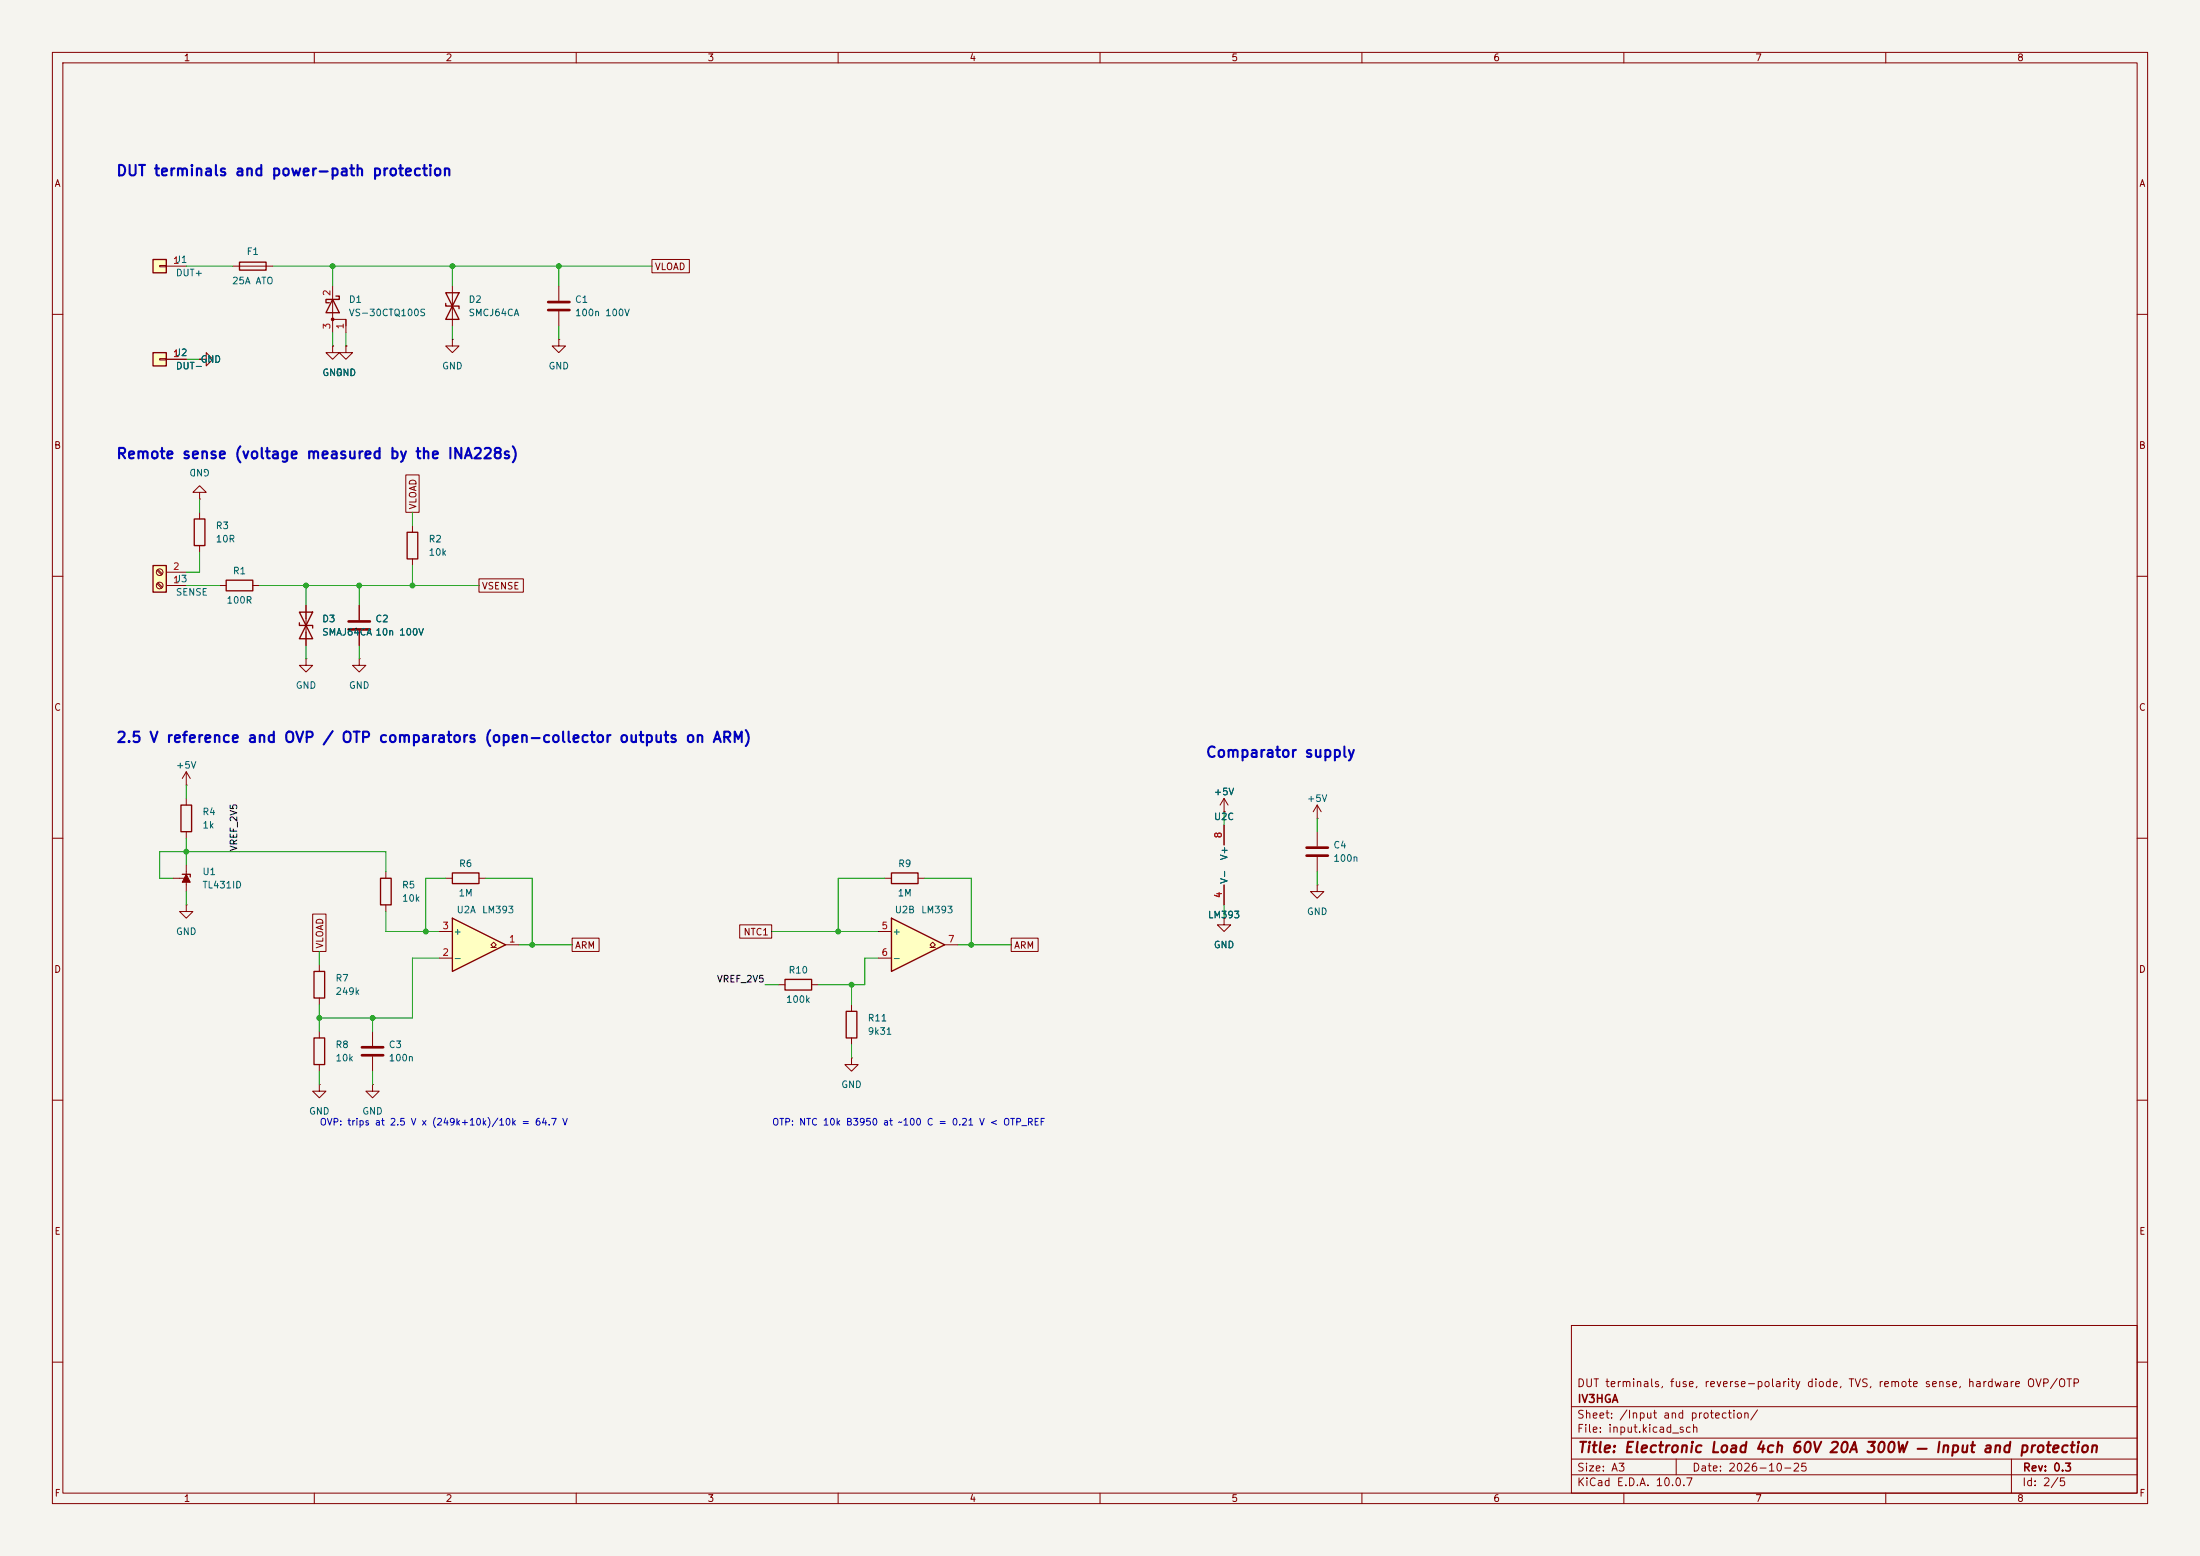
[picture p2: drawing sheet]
<svg xmlns="http://www.w3.org/2000/svg" width="420mm" height="297mm" viewBox="0 0 420 297" stroke-linecap="round" stroke-linejoin="round" font-family="sans-serif">
<path d="M0 0h420v297h-420z" fill="#f5f4ef" stroke="#f5f4ef" stroke-width=".19"/>
<g fill="none" stroke="#840000" stroke-width=".19">
<path d="M10 10h400v277h-400zM12 12h396v273h-396zM60 10v2M110 10v2M160 10v2M210 10v2M260 10v2M310 10v2M360 10v2M86.4 54.6v7.6M10 60h2M408 60h2"/>
<path d="M10 110h2M78.7 100.3v1.3M78.7 106.7v1.3M408 110h2M10 160h2M35.6 149.9h.1M35.6 147.3v2.6M35.6 152.4v1.3M35.6 158.8v1.2M35.6 147.3l-.8 1.3M35.6 147.3l.7 1.3M251.5 158.8v2.7"/>
<path d="M408 160h2M73.7 166.4v1.2M73.7 172.7v1.3M85.1 167.6h1.3M91.4 167.6h1.3M233.7 175.3v1.2h1.2l-1.2 1.3-1.3-1.3h1.3M233.7 175.3h.1M251.5 168.9v1.3h1.2l-1.2 1.3-1.3-1.3h1.3M251.5 168.9h.1M251.5 163.6v2.8M61 196.9v1.2M10 210h2"/>
<path d="M61 207v1.3h1.2l-1.2 1.3-1.3-1.3h1.3M61 207h.1M61 203.2v1.3M408 210h2M300 253h108v32h-108zM10 260h2M300 278.5h108M300 274.5h108M300 268.5h108M320 278.5v3M384 278.5v6.5M408 260h2"/>
<path d="M60 285v2M110 285v2M160 285v2M210 285v2M260 285v2M300 281.5h108M310 285v2M360 285v2"/>
</g>
<path d="M249.4 161.8h4.1M249.4 163.3h4.1" fill="none" stroke="#840000" stroke-width=".51"/>
<path d="M85.1 55.9l2.5 5.1h-2.5l2.5-5.1zM85.1 57.9v.5h2.5v.5M77.7 101.6h2.1v5.1h-2.1zM34.5 153.7h2.1v5.1h-2.1zM72.6 167.6h2.1v5.1h-2.1zM86.4 166.6h5v2.1h-5zM59.9 198.1h2.1v5.1h-2.1z" fill="none" stroke="#840000" stroke-width=".25"/>
<path d="M86.4 175.3l10.1 5-10.1 5.1z" fill="#ffffc2"/>
<path d="M86.4 175.3l10.1 5-10.1 5.1z" fill="none" stroke="#840000" stroke-width=".25"/>
<path d="M233.7 157.5v3.8M83.8 177.8h2.6M233.7 168.9v3.8M83.8 182.9h2.6M93.7 180.8h.5l-.5-.5 .5-.5 .5 .5-.5 .5h.5M96.5 180.3h2.6" fill="none" stroke="#840000" stroke-width=".19"/>
<path d="M29.2 108h2.5v5h-2.5z" fill="#ffffc2"/>
<path d="M29.2 108h2.5v5h-2.5zM34.8 166.9h1.5v.5M170.2 166.6h5.1v2.1h-5.1zM59.9 185.4h2.1v5.1h-2.1zM149.9 186.9h5v2.1h-5zM161.5 193h2.1v5.1h-2.1z" fill="none" stroke="#840000" stroke-width=".25"/>
<g fill="none" stroke="#840000" stroke-width=".19">
<path d="M30 111.4l.8 .9M30 108.9l.8 .8M30.1 111.3l.9 .8M30.1 108.7l.9 .9M31.7 111.8h3.9M31.7 109.2h3.9M233.7 154.9h.1M233.7 152.4l-.8 1.3M233.7 152.4l.7 1.3M233.7 152.4v2.5M251.5 156.2h.1M251.5 153.7l-.8 1.2"/>
<path d="M251.5 153.7l.7 1.2M251.5 153.7v2.5M33 167.6h2.6M35.6 165.1v5.1M35.6 172.7v1.3h1.2l-1.2 1.3-1.3-1.3h1.3M35.6 172.7h.1M168.9 167.6h1.3M175.3 167.6h1.2M61 184.2v1.2M61 190.5v1.3M71.1 196.9v2.7M148.6 188h1.3"/>
<path d="M154.9 188h1.3M162.6 191.8v1.2M162.6 198.1v1.3M71.1 207v1.3h1.3l-1.3 1.3-1.3-1.3h1.3M71.1 207h.1M71.1 201.7v2.8M162.6 201.9v1.3h1.2l-1.2 1.3-1.3-1.3h1.3M162.6 201.9h.1"/>
<circle cx="30.5" cy="111.8" r=".63"/>
<circle cx="30.5" cy="109.2" r=".63"/>
</g>
<path d="M69.1 199.9h4.1M69.1 201.4h4.1" fill="none" stroke="#840000" stroke-width=".51"/>
<path d="M35.6 166.9l.7 1.5h-1.5z" fill="#840000" stroke="#840000" stroke-width=".19"/>
<path d="M170.2 175.3l10.1 5-10.1 5.1z" fill="#ffffc2"/>
<path d="M63.5 57.2l1.3 2.5h-2.6zM64.1 56.5h.7v.7h-2.6v.6h.7M37.1 99.1h2v5h-2zM57.1 116.8l2.6 5.1h-2.6l2.6-5.1zM57.1 118.9v.5h2.6v.5M170.2 175.3l10.1 5-10.1 5.1z" fill="none" stroke="#840000" stroke-width=".25"/>
<g fill="none" stroke="#840000" stroke-width=".19">
<path d="M63.5 54.6v6.4h2.5v1.2M106.7 54.6v2.8M106.7 59.4v2.8M63.5 61v2.5M66 61v2.5M106.7 64.8v1.2h1.2l-1.2 1.3-1.3-1.3h1.3M106.7 64.8h.1M38.1 97.8v1.3M38.1 104.1v1.3M58.4 115.6v7.6M68.6 115.6v2.8M68.6 125.7v1.3h1.2l-1.2 1.3-1.3-1.3h1.3"/>
<path d="M68.6 125.7h.1M68.6 120.4v2.8M167.6 177.8h2.6M167.6 182.9h2.6M177.5 180.8h.6l-.6-.5 .6-.5 .5 .5-.5 .5h.5M180.3 180.3h2.6"/>
</g>
<circle cx="63.5" cy="61" r=".25" fill="#840000" stroke="#840000" stroke-width=".19"/>
<path d="M104.6 57.7h4.1M104.6 59.2h4.1M66.5 118.6h4.1M66.5 120.1h4.1" fill="none" stroke="#840000" stroke-width=".51"/>
<path d="M29.2 67.3h2.5v2.6h-2.5z" fill="#ffffc2"/>
<path d="M45.7 50h5.1v1.6h-5.1zM29.2 67.3h2.5v2.6h-2.5z" fill="none" stroke="#840000" stroke-width=".25"/>
<path d="M44.4 50.8h7.7M30.5 68.5h1.2v.2h-1.2zM31.7 68.6h3.9M63.5 66v1.3h1.3l-1.3 1.3-1.3-1.3h1.3M63.5 66h.1M66 66v1.3h1.3l-1.3 1.3-1.2-1.3h1.2M66 66h.1" fill="none" stroke="#840000" stroke-width=".19"/>
<path d="M29.2 49.5h2.5v2.6h-2.5z" fill="#ffffc2"/>
<path d="M29.2 49.5h2.5v2.6h-2.5zM43.2 110.7h5.1v2.1h-5.1z" fill="none" stroke="#840000" stroke-width=".25"/>
<g fill="none" stroke="#840000" stroke-width=".19">
<path d="M30.5 50.7h1.2v.2h-1.2zM31.7 50.8h3.9M124.5 49.5h7.1v2.6h-7.1zM31.7 68.6h3.9M38.1 68.6h1.3v-1.3l1.2 1.3-1.2 1.3v-1.3M38.1 68.6h.1M63.5 66h.1M66 66h.1M86.4 64.8v1.2h1.2l-1.2 1.3-1.3-1.3h1.3M86.4 64.8h.1M38.1 94h1.3l-1.3-1.3-1.3 1.3h1.3v1.3M38.1 95.3h.1"/>
<path d="M77.5 90.7h2.5v7.1h-2.5zM41.9 111.8h1.3M48.3 111.8h1.2M58.4 115.6v2.5M68.6 115.6v2.8M91.4 110.5h8.5v2.5h-8.5zM58.4 125.7v1.3h1.3l-1.3 1.3-1.3-1.3h1.3M58.4 125.7h.1M58.4 120.7v2.5M68.6 120.4v2.8M233.7 154.9h.1M233.7 157.5v3.8"/>
<path d="M59.7 174.5h2.5v7.1h-2.5zM109.2 179.1h5.2v2.5h-5.2zM141.2 176.5h6.1v2.6h-6.1zM193 179.1h5.2v2.5h-5.2zM233.7 175.3h.1M233.7 168.9v3.8"/>
</g>
<g fill="none" stroke="#009600" stroke-width=".19">
<path d="M35.6 50.8h8.8M52.1 50.8h72.4M63.5 50.8v3.8M86.4 50.8v3.8M106.7 50.8v3.8M35.6 68.6h2.5M63.5 63.5v2.5M66 63.5v2.5M86.4 62.2v2.6M106.7 62.2v2.6M38.1 95.3v2.5M78.7 97.8v2.5"/>
<path d="M35.6 111.8h6.3M38.1 105.4v3.8h-2.5M49.5 111.8h41.9M58.4 111.8v3.8M68.6 111.8v3.8M78.7 108v3.8M58.4 123.2v2.5M68.6 123.2v2.5M35.6 149.9v2.5M233.7 154.9v2.6M251.5 156.2v2.6M35.6 160v5.1"/>
<path d="M35.6 170.2v2.5M73.7 174v3.8h10.1M73.7 166.4v-3.8h-43.2v5h2.5M85.1 167.6h-3.8v10.2M92.7 167.6h8.9v12.7M147.3 177.8h20.3M168.9 167.6h-8.9v10.2M176.5 167.6h8.9v12.7M233.7 172.7v2.6M251.5 166.4v2.5M61 181.6v2.6M61 191.8v5.1"/>
<path d="M71.1 194.3v2.6M83.8 182.9h-5.1v11.4h-17.7M99.1 180.3h10.1M146 188h2.6M162.6 188v3.8M162.6 199.4v2.5M167.6 182.9h-2.5v5.1h-8.9M182.9 180.3h10.1M61 204.5v2.5M71.1 204.5v2.5"/>
</g>
<g fill="#009600" stroke="#009600" stroke-width=".19">
<circle cx="63.5" cy="50.8" r=".46"/>
<circle cx="86.4" cy="50.8" r=".46"/>
<circle cx="106.7" cy="50.8" r=".46"/>
<circle cx="61" cy="194.3" r=".46"/>
<circle cx="71.1" cy="194.3" r=".46"/>
<circle cx="81.3" cy="177.8" r=".46"/>
<circle cx="35.6" cy="162.6" r=".46"/>
<circle cx="101.6" cy="180.3" r=".46"/>
<circle cx="160" cy="177.8" r=".46"/>
<circle cx="185.4" cy="180.3" r=".46"/>
<circle cx="162.6" cy="188" r=".46"/>
<circle cx="78.7" cy="111.8" r=".46"/>
<circle cx="58.4" cy="111.8" r=".46"/>
<circle cx="68.6" cy="111.8" r=".46"/>
</g>
<g font-size="2" fill="#0000c2">
<text x="22.1" y="34.1">DUT terminals and power-path protection</text>
<text x="22.1" y="88.1">Remote sense (voltage measured by the INA228s)</text>
<text x="22.1" y="142.2">2.5 V reference and OVP / OTP comparators (open-collector outputs on ARM)</text>
<text x="230.1" y="145.1">Comparator supply</text>
</g>
<text font-size="2" fill="#840000" x="301" y="277.8">Title: Electronic Load 4ch 60V 20A 300W — Input and protection</text>
<g font-size="1.5" fill="#840000">
<text x="300.9" y="265.1">DUT terminals, fuse, reverse-polarity diode, TVS, remote sense, hardware OVP/OTP</text>
<text x="301" y="268.1">IV3HGA</text>
<text x="300.9" y="273.8">File: input.kicad_sch</text>
<text x="300.9" y="271.1">Sheet: /Input and protection/</text>
<text x="300.9" y="281.2">Size: A3</text>
<text x="322.9" y="281.2">Date: 2026-10-25</text>
<text x="386" y="281.2">Rev: 0.3</text>
<text x="300.9" y="284">KiCad E.D.A. 10.0.7</text>
<text x="385.9" y="284">Id: 2/5</text>
</g>
<g font-size="1.3" fill="#840000">
<text x="35" y="12">1</text>
<text x="85" y="12">2</text>
<text x="135" y="12">3</text>
<text x="185" y="12">4</text>
<text x="235" y="12">5</text>
<text x="285" y="12">6</text>
<text x="335" y="12">7</text>
<text x="385" y="12">8</text>
<text x="10.3" y="36">A</text>
<text x="408.3" y="36">A</text>
<text x="124.9" y="51.9">VLOAD</text>
<text x="10.2" y="86">B</text>
<text x="408.2" y="86">B</text>
<text x="79.8" y="97.3" transform="rotate(-90 79.8 97.3)">VLOAD</text>
<text x="91.9" y="112.8">VSENSE</text>
<text x="10.2" y="136">C</text>
<text x="408.2" y="136">C</text>
<text x="141.8" y="178.9">NTC1</text>
<text x="10.2" y="186">D</text>
<text x="62" y="181.2" transform="rotate(-90 62 181.2)">VLOAD</text>
<text x="109.7" y="181.4">ARM</text>
<text x="193.5" y="181.4">ARM</text>
<text x="408.2" y="186">D</text>
<text x="10.3" y="236">E</text>
<text x="408.3" y="236">E</text>
<text x="10.3" y="286">F</text>
<text x="35" y="287">1</text>
<text x="85" y="287">2</text>
<text x="135" y="287">3</text>
<text x="185" y="287">4</text>
<text x="235" y="287">5</text>
<text x="285" y="287">6</text>
<text x="335" y="287">7</text>
<text x="385" y="287">8</text>
<text x="408.3" y="286">F</text>
</g>
<g font-size="1.3" fill="#a90000">
<text x="32.9" y="50.7">1</text>
<text x="63.4" y="56.6" transform="rotate(-90 63.4 56.6)">2</text>
<text x="63.4" y="63" transform="rotate(-90 63.4 63)">3</text>
<text x="65.9" y="63" transform="rotate(-90 65.9 63)">1</text>
<text x="32.9" y="68.4">1</text>
<text x="32.9" y="111.6">1</text>
<text x="32.9" y="109.1">2</text>
<text x="233.5" y="160.1" transform="rotate(-90 233.5 160.1)">8</text>
<text x="233.5" y="171.5" transform="rotate(-90 233.5 171.5)">4</text>
<text x="84.4" y="177.7">3</text>
<text x="168.2" y="177.7">5</text>
<text x="84.4" y="182.7">2</text>
<text x="97.1" y="180.2">1</text>
<text x="168.2" y="182.7">6</text>
<text x="180.9" y="180.2">7</text>
</g>
<g font-size="1.3" fill="#006464">
<text x="33.5" y="50.5">J1</text>
<text x="33.5" y="53">DUT+</text>
<text x="47" y="49">F1</text>
<text x="44.2" y="54.6">25A ATO</text>
<text x="66.5" y="58.1">D1</text>
<text x="89.3" y="58.1">D2</text>
<text x="109.7" y="58.1">C1</text>
<text x="66.5" y="60.7">VS-30CTQ100S</text>
<text x="89.3" y="60.7">SMCJ64CA</text>
<text x="109.7" y="60.7">100n 100V</text>
<text x="33.5" y="68.3">J2</text>
<text x="33.5" y="70.8">DUT-</text>
<text x="38.2" y="69.5">GND</text>
<text x="84.3" y="70.8">GND</text>
<text x="104.6" y="70.8">GND</text>
<text x="61.4" y="72.1">GND</text>
<text x="64" y="72.1">GND</text>
<text x="40.2" y="89.2" transform="rotate(-180 40.2 89.2)">GND</text>
<text x="41.1" y="101.3">R3</text>
<text x="41.1" y="103.8">10R</text>
<text x="81.7" y="103.8">R2</text>
<text x="81.7" y="106.4">10k</text>
<text x="33.5" y="111.5">J3</text>
<text x="33.5" y="114">SENSE</text>
<text x="44.4" y="109.9">R1</text>
<text x="43.1" y="115.5">100R</text>
<text x="61.4" y="119.1">D3</text>
<text x="71.6" y="119.1">C2</text>
<text x="61.4" y="121.6">SMAJ64CA 10n 100V</text>
<text x="56.4" y="131.8">GND</text>
<text x="66.5" y="131.8">GND</text>
<text x="33.5" y="147">+5V</text>
<text x="38.5" y="155.9">R4</text>
<text x="231.6" y="152.1">+5V</text>
<text x="249.4" y="153.4">+5V</text>
<text x="38.5" y="158.4">1k</text>
<text x="231.6" y="156.8">U2C</text>
<text x="38.5" y="167.3">U1</text>
<text x="87.5" y="165.8">R6</text>
<text x="171.4" y="165.8">R9</text>
<text x="234.6" y="164.3" transform="rotate(-90 234.6 164.3)">V+</text>
<text x="254.4" y="162.3">C4</text>
<text x="254.4" y="164.8">100n</text>
<text x="38.5" y="169.9">TL431ID</text>
<text x="76.6" y="169.9">R5</text>
<text x="76.6" y="172.4">10k</text>
<text x="87.4" y="171.4">1M</text>
<text x="171.3" y="171.4">1M</text>
<text x="234.6" y="168.8" transform="rotate(-90 234.6 168.8)">V-</text>
<text x="33.5" y="178.8">GND</text>
<text x="86.5" y="178.8">+</text>
<text x="87.1" y="174.6">U2A</text>
<text x="91.9" y="174.6">LM393</text>
<text x="170.3" y="178.8">+</text>
<text x="170.7" y="174.6">U2B</text>
<text x="175.7" y="174.6">LM393</text>
<text x="230.5" y="175.6">LM393</text>
<text x="249.4" y="175">GND</text>
<text x="86.5" y="183.8">-</text>
<text x="170.3" y="183.8">-</text>
<text x="231.6" y="181.3">GND</text>
<text x="63.9" y="187.7">R7</text>
<text x="63.9" y="190.2">249k</text>
<text x="149.9" y="191.7">100k</text>
<text x="150.4" y="186.1">R10</text>
<text x="165.5" y="195.3">R11</text>
<text x="165.5" y="197.8">9k31</text>
<text x="63.9" y="200.4">R8</text>
<text x="63.9" y="202.9">10k</text>
<text x="74.1" y="200.4">C3</text>
<text x="74.1" y="202.9">100n</text>
<text x="160.5" y="208">GND</text>
<text x="58.9" y="213.1">GND</text>
<text x="69.1" y="213.1">GND</text>
</g>
<g font-size="1.3" fill="#0f0f0f">
<text x="45.6" y="162.6" transform="rotate(-90 45.6 162.6)">VREF_2V5</text>
<text x="136.8" y="187.8">VREF_2V5</text>
</g>
<g font-size="1.3" fill="#0000c2">
<text x="60.9" y="215.1">OVP: trips at 2.5 V x (249k+10k)/10k = 64.7 V</text>
<text x="147.3" y="215.1">OTP: NTC 10k B3950 at ~100 C = 0.21 V &lt; OTP_REF</text>
</g>
</svg>
